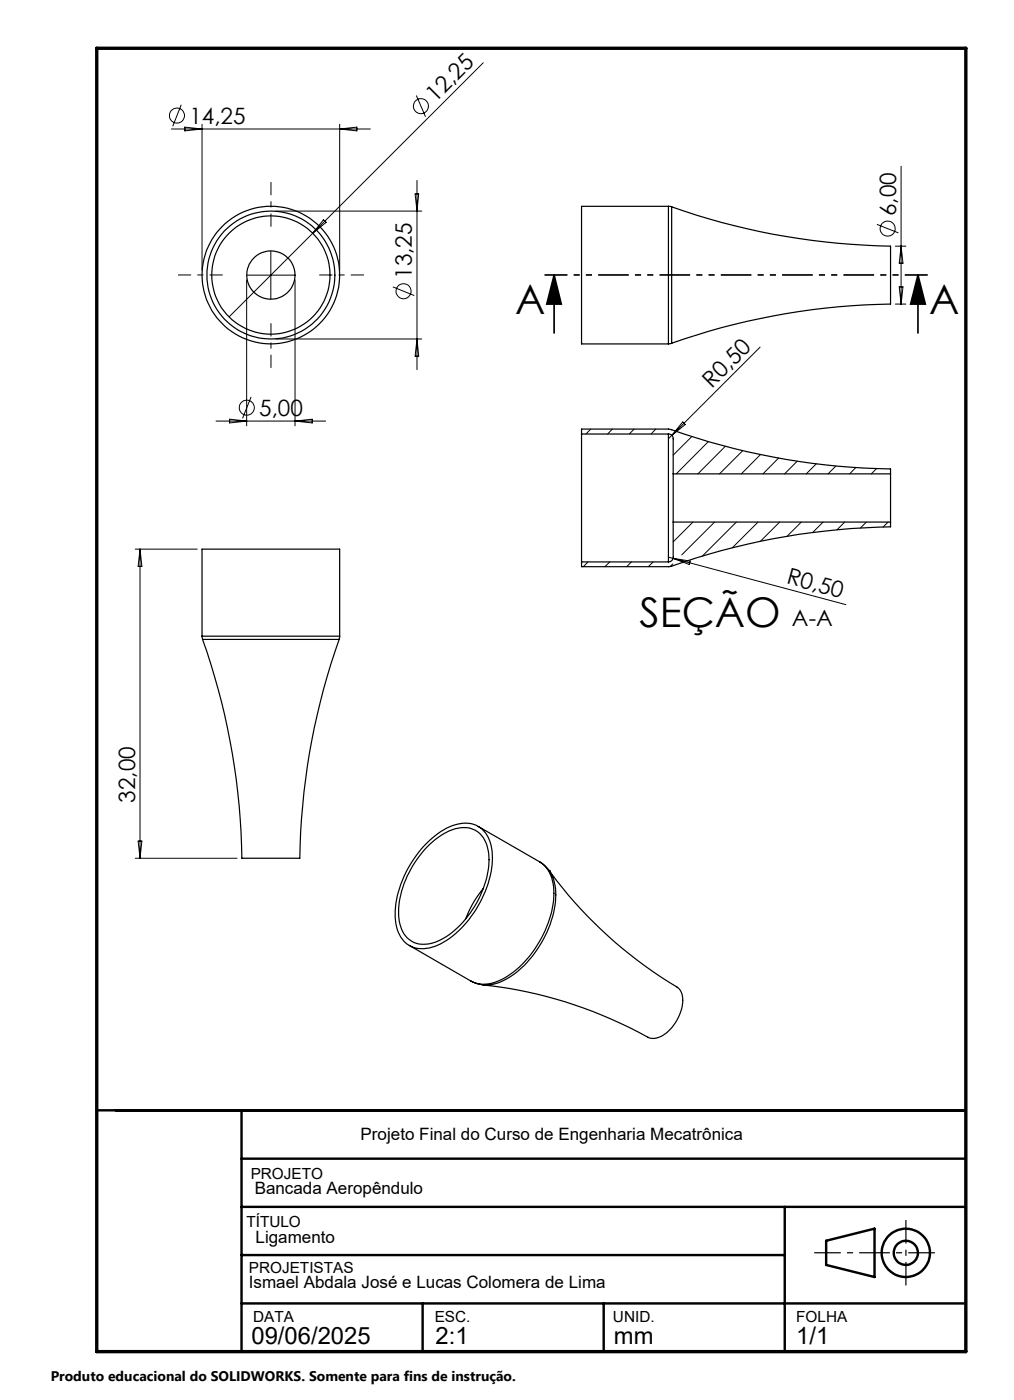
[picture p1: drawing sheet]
<svg xmlns="http://www.w3.org/2000/svg" width="210mm" height="290mm" viewBox="0 0 210 290" stroke-linecap="round" stroke-linejoin="round" font-family="sans-serif">
<g fill="none" stroke="#000" stroke-width=".25">
<path d="M138.4 42.7l.7 .1M138.4 42.7h-18v28.5h18M138.4 42.7v28.5M139.1 42.8a146.5 146.5 0 0 0 45.3 8.3v11.9a143.5 143.5 0 0 0-45.3 8.1M139.1 42.8v28.3M139.1 71.1l-.7 .1M120.4 89.9v-1h18.1a146.1 146.1 0 0 0 45.9 8.2v1.1M120.4 89.9v26.5M120.4 89.9h18M138.4 89.9v26.5M138.4 89.9a.96 .96 0 0 1 1 1v7.3M139.4 98.2v9.9"/>
<path d="M139.4 98.2h45M184.4 98.2v9.9M120.4 116.4h18M139.4 108.1v7.3a.96 .96 0 0 1-1 1M139.4 108.1h45M184.4 108.1v1a146.2 146.2 0 0 0-45.8 8.3h-18.2v-1M41.8 131.8l.1 .6M41.8 131.8v-18h28.5v18M41.8 131.8h28.5M41.9 132.4a143.8 143.8 0 0 1 8.3 45.4h11.9a140.9 140.9 0 0 1 8.1-45.4M41.9 132.4h28.3M70.3 131.8l-.1 .6"/>
<path d="M87.8 175.3a12.8 12.8 0 0 1 8.8-4.8 5.3 5.3 0 0 1 5.1 4.6 18.8 18.8 0 0 1-3.1 13.3 17.7 17.7 0 0 1-9.1 7.8 5.4 5.4 0 0 1-7.4-4.2 18.4 18.4 0 0 1 3.1-13.3zM88.4 175.5a11.2 11.2 0 0 1 8-4.1 5.1 5.1 0 0 1 4.7 4.8 18.5 18.5 0 0 1-4.2 13.5 13.8 13.8 0 0 1-8.5 5.9 5.1 5.1 0 0 1-5.7-4.7 18.5 18.5 0 0 1 4.2-13.6zM99 171.2l12.8 7.3M111.8 178.5l1 .8 .9 1.1M111.8 178.5a7.5 7.5 0 0 1 2.9 7.3 22.5 22.5 0 0 1-10.1 16.7 7.2 7.2 0 0 1-7.1 .7M84.8 195.8l12.7 7.4M100.1 184a22.4 22.4 0 0 0-3.7 6.4M113.7 180.3a91 91 0 0 0 26.8 24.4 4.7 4.7 0 0 1 .4 5 8.1 8.1 0 0 1-5 5.3l-1.1 .1a98.3 98.3 0 0 0-27.3-10l-7.5-1.1M113.7 180.3h.1M113.7 180.3a10.9 10.9 0 0 1 1 8.8 22.5 22.5 0 0 1-9.7 13.7 8.4 8.4 0 0 1-5 1.2M97.5 203.2l1.1 .5 1.5 .3M100 204h.1"/>
<circle cx="56.1" cy="57" r="13.3"/>
<circle cx="56.1" cy="57" r="14.2"/>
<circle cx="56.1" cy="57" r="12.2"/>
<circle cx="56.1" cy="57" r="5"/>
</g>
<g fill="none" stroke="#000" stroke-width=".21">
<path d="M86.2 19.8l1.9 4.4M100.1 13l-35.3 35.3M35.5 26.7h41.2M37.5 21.7l-1.7 4.5M38.3 26.3l3.5 .4-3.5 .4zM41.8 25.7v30.3M70.3 25.7v30.3M70.3 26.7l3.6-.4v.8zM86.4 37.4v39.2M186.6 34.4v28.6M51.1 58v30.2M51.1 57h10"/>
<path d="M56.1 52v10M57.1 43.7h30.2M61.1 58v30.2M64.8 48.3l-17.4 17.3M67 45.5l.6 .6-2.8 2.2zM81.4 59.4l4.4 1.8M86 40.2h.7l-.3 3.5zM181.6 46.5l4.5 1.7M185.4 51h2.2M186.2 59.4h.8l-.4 3.6zM186.6 51l.4 3.5h-.8zM57.1 70.2h30.2"/>
<path d="M86.4 70.2l.3 3.6h-.7zM157.4 71.9l-19 19M185.4 63h2.2M44.7 87.2h22.8M47.6 86.8l3.5 .4-3.5 .4zM52 82.2l-1.8 4.5M61.1 87.2l3.6-.4v.8zM122.3 88.9l-.9 1M126.8 88.9l-1 1M131.3 88.9l-1 1M135.8 88.9l-1 1M139.1 90.1h.1"/>
<path d="M141.4 87.4l.5 .5-2.8 2.3zM143.3 90.4l-3.9 3.9M146.7 91.5l-6.6 6.7M150.2 92.4l-5.7 5.8M153.8 93.4l-4.8 4.8M157.5 94.2l-4 4M161.3 94.9l-3.3 3.3M165.1 95.5l-2.6 2.7M169.1 96.1l-2.1 2.1M173.1 96.5l-1.6 1.7M177.2 96.9l-1.2 1.3M181.5 97.1l-1.1 1.1"/>
<path d="M28 113.8h12.9M29 113.8v64M29 113.8l.4 3.5h-.8zM121.8 116.4l-1 1M126.3 116.4l-1 1M130.8 116.4l-1 1M135.3 116.4l-1 1M138.4 115.4l1 .3M139.3 116.8l-.5 .6M139.4 115.7l35.8 9.6M139.4 115.7l3.5 .5-.2 .7zM143.5 108.1l-4.1 4.1"/>
<path d="M148 108.1l-6.8 6.9M152.5 108.1l-7 7.1M157 108.1l-5.3 5.4M161.5 108.1l-4 4M165.9 108.1l-2.9 3M170.5 108.1l-2.2 2.2M174.9 108.1l-1.5 1.6M179.4 108.1l-1.2 1.3M183.9 108.1l-1 1.1M28 177.8h21.1M28.6 174.2h.8l-.4 3.6z"/>
<circle cx="36.6" cy="23.9" r="1.56"/>
<circle cx="87.2" cy="22" r="1.56"/>
<circle cx="183.8" cy="47.4" r="1.56"/>
<circle cx="83.6" cy="60.3" r="1.55"/>
<circle cx="51.1" cy="84.4" r="1.56"/>
</g>
<path d="M114.8 57l1.4 6h-3zM114.8 57v12M190.1 57l1.5 6h-3zM190.1 57v12" fill="none" stroke="#000" stroke-width=".35"/>
<g fill="none" stroke="#000" stroke-width=".5">
<path d="M20 230h180M50 230v50M50 240h150M50 250h150M50 260h112.5M162.5 250v30M171.1 257l10-2.5v10l-10-2.5zM50 270h150M87.5 270v10M125 270v10"/>
<circle cx="187.6" cy="259.5" r="5"/>
<circle cx="187.6" cy="259.5" r="2.51"/>
</g>
<path d="M46.1 57h-9.2M56.1 47v-9.3M66.1 57h9.3M56.1 67v9.2" fill="none" stroke="#000" stroke-width=".21" stroke-dasharray="15.2 1.3 1.3 1.3" stroke-dashoffset="12.5" stroke-linecap="butt"/>
<path d="M192.1 57h-79.3" fill="none" stroke="#000" stroke-width=".35" stroke-dasharray="6.3 1.3 1.3 1.3 1.3 1.3" stroke-dashoffset="1.6" stroke-linecap="butt"/>
<path d="M168.6 259.5h25" fill="none" stroke="#000" stroke-width=".25" stroke-dasharray="6.3 1.3 1.3 1.3" stroke-dashoffset=".8" stroke-linecap="butt"/>
<path d="M187.6 252.7v13.6" fill="none" stroke="#000" stroke-width=".25" stroke-dasharray="6.3 1.3 1.3 1.3" stroke-dashoffset="1.5" stroke-linecap="butt"/>
<path d="M20 10h180v270h-180z" fill="none" stroke="#000" stroke-width=".7"/>
<path d="M190.1 57l1.5 6h-3zM114.8 57l1.4 6h-3z" fill="#000"/>
<g font-size="8.5">
<text x="106.7" y="65.1">A</text>
<text x="192.4" y="65.1">A</text>
<text x="132.4" y="129.8">SEÇÃO</text>
</g>
<g font-size="4.9">
<text x="52.1" y="278.3">09/06/2025</text>
<text x="90.2" y="278.3">2:1</text>
<text x="127.1" y="278.3">mm</text>
<text x="164.9" y="278.3">1/1</text>
</g>
<g font-size="4.7">
<text x="90.2" y="21.4" transform="rotate(-45 90.2 21.4)">12,25</text>
<text x="39.2" y="25.6">14,25</text>
<text x="185.6" y="44.8" transform="rotate(-90 185.6 44.8)">6,00</text>
<text x="85.3" y="57.7" transform="rotate(-90 85.3 57.7)">13,25</text>
<text x="147.4" y="80.5" transform="rotate(-45 147.4 80.5)">R0,50</text>
<text x="53.7" y="86.1">5,00</text>
<text x="162.7" y="120.8" transform="rotate(15 162.7 120.8)">R0,50</text>
<text x="164" y="129.8">A-A</text>
<text x="28" y="166.2" transform="rotate(-90 28 166.2)">32,00</text>
</g>
<g font-size="3.5">
<text x="74.7" y="236.2">Projeto Final do Curso de Engenharia Mecatrônica</text>
<text x="52.7" y="247.3">Bancada Aeropêndulo</text>
<text x="52.9" y="257.5">Ligamento</text>
<text x="51.5" y="266.8">Ismael Abdala José e Lucas Colomera de Lima</text>
</g>
<g font-size="3.2">
<text x="51.9" y="244.2">PROJETO</text>
<text x="51" y="254.1">TÍTULO</text>
<text x="51.5" y="263.7">PROJETISTAS</text>
<text x="52.4" y="273.8">DATA</text>
<text x="90" y="273.8">ESC.</text>
<text x="126.9" y="273.8">UNID.</text>
<text x="164.9" y="273.8">FOLHA</text>
</g>
<text font-size="2.9" x="10.5" y="286">Produto educacional do SOLIDWORKS. Somente para fins de instrução.</text>
</svg>
